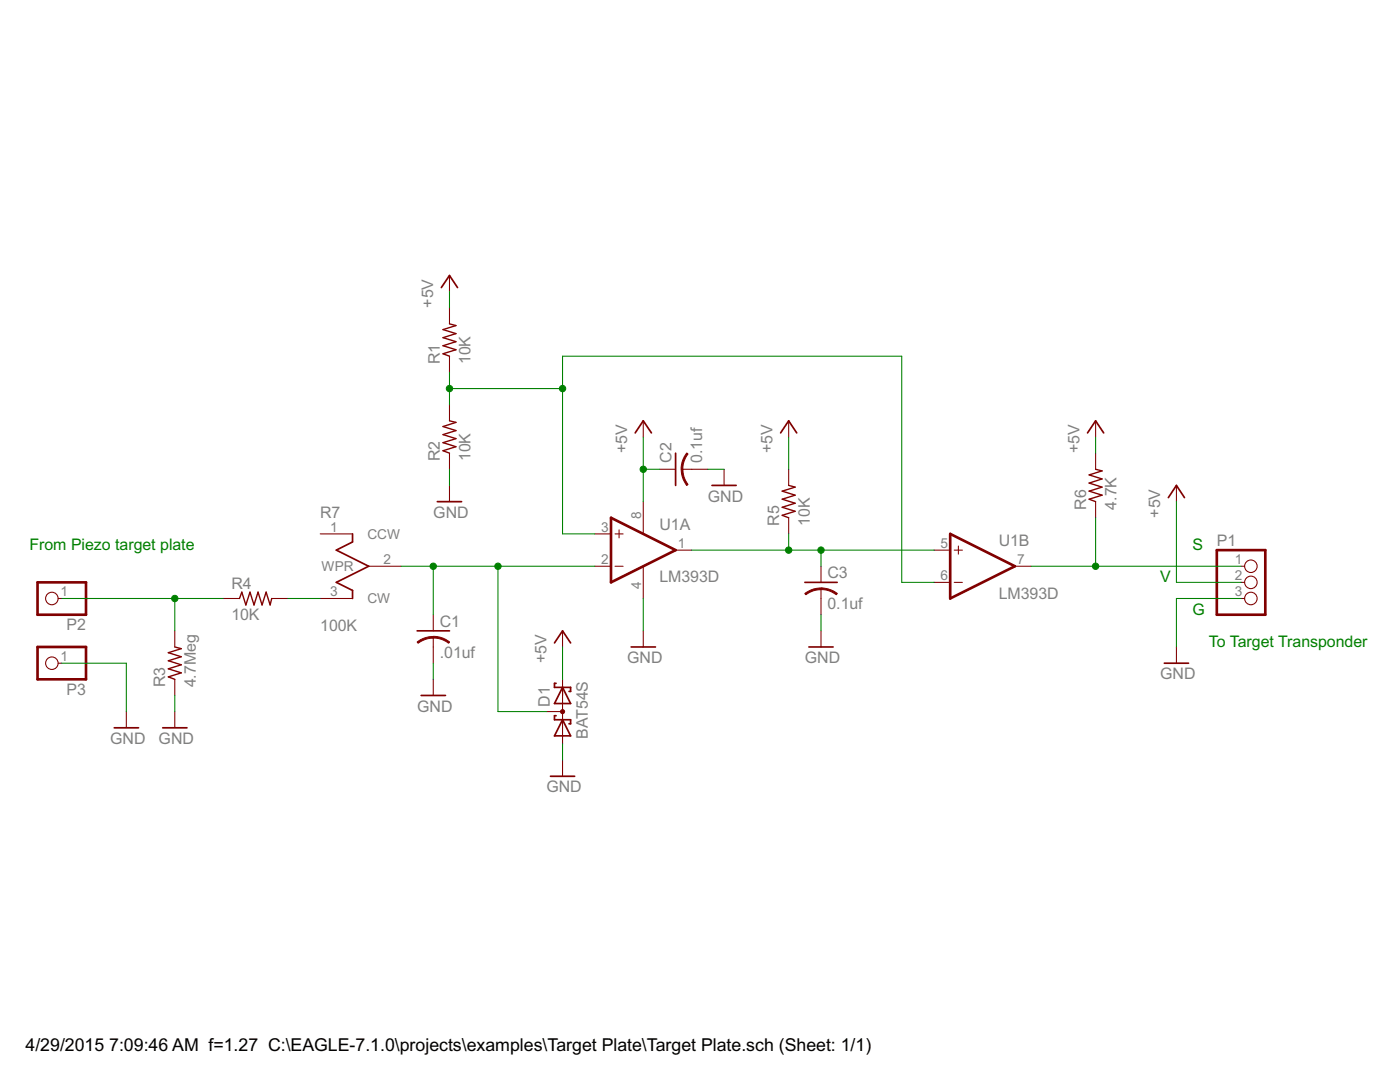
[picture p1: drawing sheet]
<svg xmlns="http://www.w3.org/2000/svg" width="279mm" height="216mm" viewBox="0 0 279 216" stroke-linecap="round" stroke-linejoin="round" font-family="sans-serif">
<g fill="none" stroke="#800000" stroke-width=".34">
<path d="M88.1 57.4l1.6-2.4 1.6 2.4M126.8 86.4l1.6-2.4 1.6 2.4M134.8 90.4v6.5M142.1 96.9h4.8M155.8 86.4l1.6-2.4 1.6 2.4M217 86.4l1.7-2.4 1.6 2.4M233.2 99.3l1.6-2.4 1.6 2.4M70.4 106.5v1.6l-3.3 1.7 6.5 3.2-6.5 3.2 3.3 1.6v1.6M87.3 100.1h4.8M160.6 116.2h6.5M83.2 125.9h6.5M84.1 138.8h4.8"/>
<path d="M110.7 128.3l1.6-2.4 1.6 2.4M111 136.4h-.3v.8h3.2v.8h-.3M112.3 137.2l1.6 3.2h-3.2zM126 129.1h4.8M161.4 129.1h4.9M232.4 132.3h4.8M22.8 145.2h4.8M32.5 145.2h4.8M109.9 154.9h4.8M111 142.8h-.3v.8h3.2v.8h-.3M112.3 143.6l1.6 3.2h-3.2z"/>
</g>
<g fill="none" stroke="#800000" stroke-width=".21">
<path d="M89.7 55v3.2M89.7 61.4v3.2M89.7 71.1v3.2M89.7 80.8v3.2M89.7 90.4v3.2M89.7 96.9v3.2M128.4 84v3.2M131.6 93.6h3.2M136.1 93.6h5.2M144.5 93.6v3.3M157.4 84v3.2M157.4 93.6v3.3"/>
<path d="M218.7 84v3.2M218.7 90.4v3.2M234.8 96.9v3.2M11.6 119.4h.7M44.6 119.4h3.2M54.2 119.4h3.3M63.9 119.4h6.5M63.9 106.5h6.5M73.6 113h6.4M118.7 106.5h3.2M118.7 113h3.2M122.7 106.5h1.7"/>
<path d="M122.7 113h1.7M123.5 105.7v1.6M128.4 100.1v6.4M128.4 113v6.4M134.8 109.8h3.2M157.4 103.3v3.2M163.9 113v3.2M163.9 117.5v5.2M186.4 109.8h3.2M186.4 116.2h3.2M190.4 109.8h1.7M190.4 116.2h1.7"/>
<path d="M191.3 108.9v1.7M202.5 113h3.3M218.7 100.1v3.2M247.7 119.4h.7M247.7 113h.7M247.7 116.2h.7M11.6 132.3h.7M34.9 125.9v3.2M34.9 135.6v3.2M86.5 122.7v3.2M86.5 127.2v5.1M86.5 135.6v3.2"/>
<path d="M112.3 125.9v3.2M112.3 135.6v12.8M128.4 125.9v3.2M163.9 125.9v3.2M234.8 129.1v3.2M25.2 142v3.2M34.9 142v3.2M109.1 142h3.2M112.3 151.7v3.2"/>
<circle cx="10.4" cy="119.4" r="1.25"/>
<circle cx="249.6" cy="116.2" r="1.25"/>
<circle cx="249.6" cy="113" r="1.25"/>
<circle cx="249.6" cy="119.4" r="1.25"/>
<circle cx="10.4" cy="132.3" r="1.25"/>
</g>
<g fill="#800000" stroke="#800000" stroke-width=".2">
<path d="M86.5 127l1.4 .2 1.1 .4 .7 .5-.2 .3-1.4-.8-1.6-.3z" fill-rule="evenodd"/>
<path d="M83.2 128.1l.8-.5 1-.4 1.5-.2v.3l-1.6 .3-1.5 .8z" fill-rule="evenodd"/>
<path d="M137.1 90.4l.2 .2-.8 1.4-.2 1.6h-.4l.2-1.4z" fill-rule="evenodd"/>
<path d="M136 93.6h.3l.2 1.6 .8 1.5-.2 .2-1-1.8z" fill-rule="evenodd"/>
<path d="M163.9 117.3l1.4 .2 1.1 .4 .7 .5-.2 .3-1.4-.8-1.6-.3z" fill-rule="evenodd"/>
<path d="M160.6 118.4l1.8-.9 1.5-.2v.4l-1.7 .2-1.4 .8z" fill-rule="evenodd"/>
<circle cx="112.3" cy="142" r=".42"/>
</g>
<path d="M89.7 64.6l1.3 .4-2.6 .8 2.6 .8-2.6 .8 2.6 .8-2.6 .8 2.6 .8-2.6 .8 1.3 .5M89.7 84l1.3 .3-2.6 .8 2.6 .8-2.6 .8 2.6 .8-2.6 .8 2.6 .8-2.6 .8 1.3 .5M157.4 96.9l1.3 .3-2.6 .8 2.6 .8-2.6 .8 2.6 .8-2.6 .8 2.6 .8-2.6 .8 1.3 .5M218.7 93.6l1.2 .4-2.5 .8 2.5 .8-2.5 .8 2.5 .8-2.5 .8 2.5 .8-2.5 .8 1.3 .5M47.8 119.4l.5-1.2 .8 2.5 .8-2.5 .8 2.5 .8-2.5 .8 2.5 .8-2.5 .8 2.5 .3-1.3M34.9 129.1l1.3 .3-2.6 .8 2.6 .8-2.6 .8 2.6 .9-2.6 .8 2.6 .8-2.6 .8 1.3 .5" fill="none" stroke="#800000" stroke-width=".28"/>
<path d="M7.5 116.2h9.7v6.5h-9.7zM121.9 103.3l12.9 6.5-12.9 6.4zM189.6 106.5l12.9 6.5-12.9 6.4zM242.8 109.8h9.7v12.9h-9.7zM7.5 129.1h9.7v6.5h-9.7z" fill="none" stroke="#800000" stroke-width=".53"/>
<g fill="none" stroke="#008000" stroke-width=".21">
<path d="M89.7 58.2v3.2M89.7 74.3v6.5M89.7 77.5h22.6M89.7 93.6v3.3M128.4 87.2v12.9M128.4 93.6h3.2M141.3 93.6h3.2M157.4 87.2v6.4M218.7 87.2v3.2M12.3 119.4h32.3M34.9 119.4v6.5M57.5 119.4h6.4"/>
<path d="M80 113h38.7M86.5 113v9.7M99.4 113v29h9.7M118.7 106.5h-6.4v-35.4h67.7v45.1h6.4M128.4 119.4v6.5M138 109.8h48.4M157.4 106.5v3.3M163.9 109.8v3.2M205.8 113h41.9M218.7 103.3v9.7M234.8 100.1v16.1h12.9M247.7 119.4h-12.9v9.7"/>
<path d="M12.3 132.3h12.9v9.7M34.9 138.8v3.2M86.5 132.3v3.3M112.3 129.1v6.5M163.9 122.7v3.2M112.3 148.4v3.3"/>
</g>
<g fill="#008000" stroke="#008000" stroke-width=".2">
<circle cx="128.4" cy="93.6" r=".64"/>
<circle cx="157.4" cy="109.8" r=".64"/>
<circle cx="163.9" cy="109.8" r=".64"/>
<circle cx="218.7" cy="113" r=".64"/>
<circle cx="89.7" cy="77.5" r=".64"/>
<circle cx="112.3" cy="77.5" r=".64"/>
<circle cx="86.5" cy="113" r=".64"/>
<circle cx="99.4" cy="113" r=".64"/>
<circle cx="34.9" cy="119.4" r=".64"/>
</g>
<g font-size="4">
<text x="5.1" y="209.8">4/29/2015</text>
<text x="21.8" y="209.8">7:09:46 AM f=1.27 C:\EAGLE-7.1.0\projects\examples\Target Plate\Target Plate.sch (Sheet: 1/1)</text>
</g>
<g font-size="3.6" fill="#808080">
<text x="86.5" y="61.4" transform="rotate(-90 86.5 61.4)">+5V</text>
<text x="87.8" y="72.7" transform="rotate(-90 87.8 72.7)">R1</text>
<text x="93.9" y="72.7" transform="rotate(-90 93.9 72.7)">10K</text>
<text x="87.8" y="92" transform="rotate(-90 87.8 92)">R2</text>
<text x="93.9" y="92" transform="rotate(-90 93.9 92)">10K</text>
<text x="125.2" y="90.4" transform="rotate(-90 125.2 90.4)">+5V</text>
<text x="134" y="92.4" transform="rotate(-90 134 92.4)">C2</text>
<text x="140.2" y="92.4" transform="rotate(-90 140.2 92.4)">0.1uf</text>
<text x="154.2" y="90.4" transform="rotate(-90 154.2 90.4)">+5V</text>
<text x="215.4" y="90.4" transform="rotate(-90 215.4 90.4)">+5V</text>
<text x="141.3" y="100.1">GND</text>
<text x="216.8" y="101.7" transform="rotate(-90 216.8 101.7)">R6</text>
<text x="222.8" y="101.7" transform="rotate(-90 222.8 101.7)">4.7K</text>
<text x="63.9" y="103.3">R7</text>
<text x="86.5" y="103.3">GND</text>
<text x="131.6" y="105.7">U1A</text>
<text x="155.5" y="104.9" transform="rotate(-90 155.5 104.9)">R5</text>
<text x="161.6" y="104.9" transform="rotate(-90 161.6 104.9)">10K</text>
<text x="231.6" y="103.3" transform="rotate(-90 231.6 103.3)">+5V</text>
<text x="199.3" y="109">U1B</text>
<text x="242.8" y="109">P1</text>
<text x="46.2" y="117.5">R4</text>
<text x="131.6" y="116.2">LM393D</text>
<text x="165.1" y="115.4">C3</text>
<text x="199.3" y="119.4">LM393D</text>
<text x="13.3" y="125.7">P2</text>
<text x="46.2" y="123.6">10K</text>
<text x="63.9" y="125.9">100K</text>
<text x="87.8" y="125.1">C1</text>
<text x="165.1" y="121.5">0.1uf</text>
<text x="87.8" y="131.2">.01uf</text>
<text x="33" y="137.2" transform="rotate(-90 33 137.2)">R3</text>
<text x="39.1" y="137.2" transform="rotate(-90 39.1 137.2)">4.7Meg</text>
<text x="109" y="132.3" transform="rotate(-90 109 132.3)">+5V</text>
<text x="125.2" y="132.3">GND</text>
<text x="160.6" y="132.3">GND</text>
<text x="231.6" y="135.5">GND</text>
<text x="13.3" y="138.6">P3</text>
<text x="83.2" y="142">GND</text>
<text x="109.7" y="141" transform="rotate(-90 109.7 141)">D1</text>
<text x="22" y="148.4">GND</text>
<text x="31.7" y="148.4">GND</text>
<text x="117.3" y="147.5" transform="rotate(-90 117.3 147.5)">BAT54S</text>
<text x="109" y="158.1">GND</text>
</g>
<g font-size="3.6" fill="#008000">
<text x="5.9" y="109.8">From Piezo target plate</text>
<text x="238" y="109.8">S</text>
<text x="231.6" y="116.2">V</text>
<text x="238" y="122.7">G</text>
<text x="241.2" y="129.1">To Target Transponder</text>
</g>
<g font-size="3" fill="#808080">
<text x="65.9" y="106.1">1</text>
<text x="73.3" y="107.5">CCW</text>
<text x="120" y="106.1">3</text>
<text x="127.9" y="103.6" transform="rotate(-90 127.9 103.6)">8</text>
<text x="64.2" y="113.9">WPR</text>
<text x="76.5" y="112.5">2</text>
<text x="120" y="112.5">2</text>
<text x="135.3" y="109.3">1</text>
<text x="187.7" y="109.3">5</text>
<text x="203" y="112.5">7</text>
<text x="246.4" y="112.5">1</text>
<text x="12.1" y="119">1</text>
<text x="65.9" y="119">3</text>
<text x="127.9" y="117.5" transform="rotate(-90 127.9 117.5)">4</text>
<text x="187.7" y="115.8">6</text>
<text x="246.4" y="115.8">2</text>
<text x="246.4" y="119">3</text>
<text x="73.3" y="120.4">CW</text>
<text x="12.1" y="131.9">1</text>
</g>
</svg>
